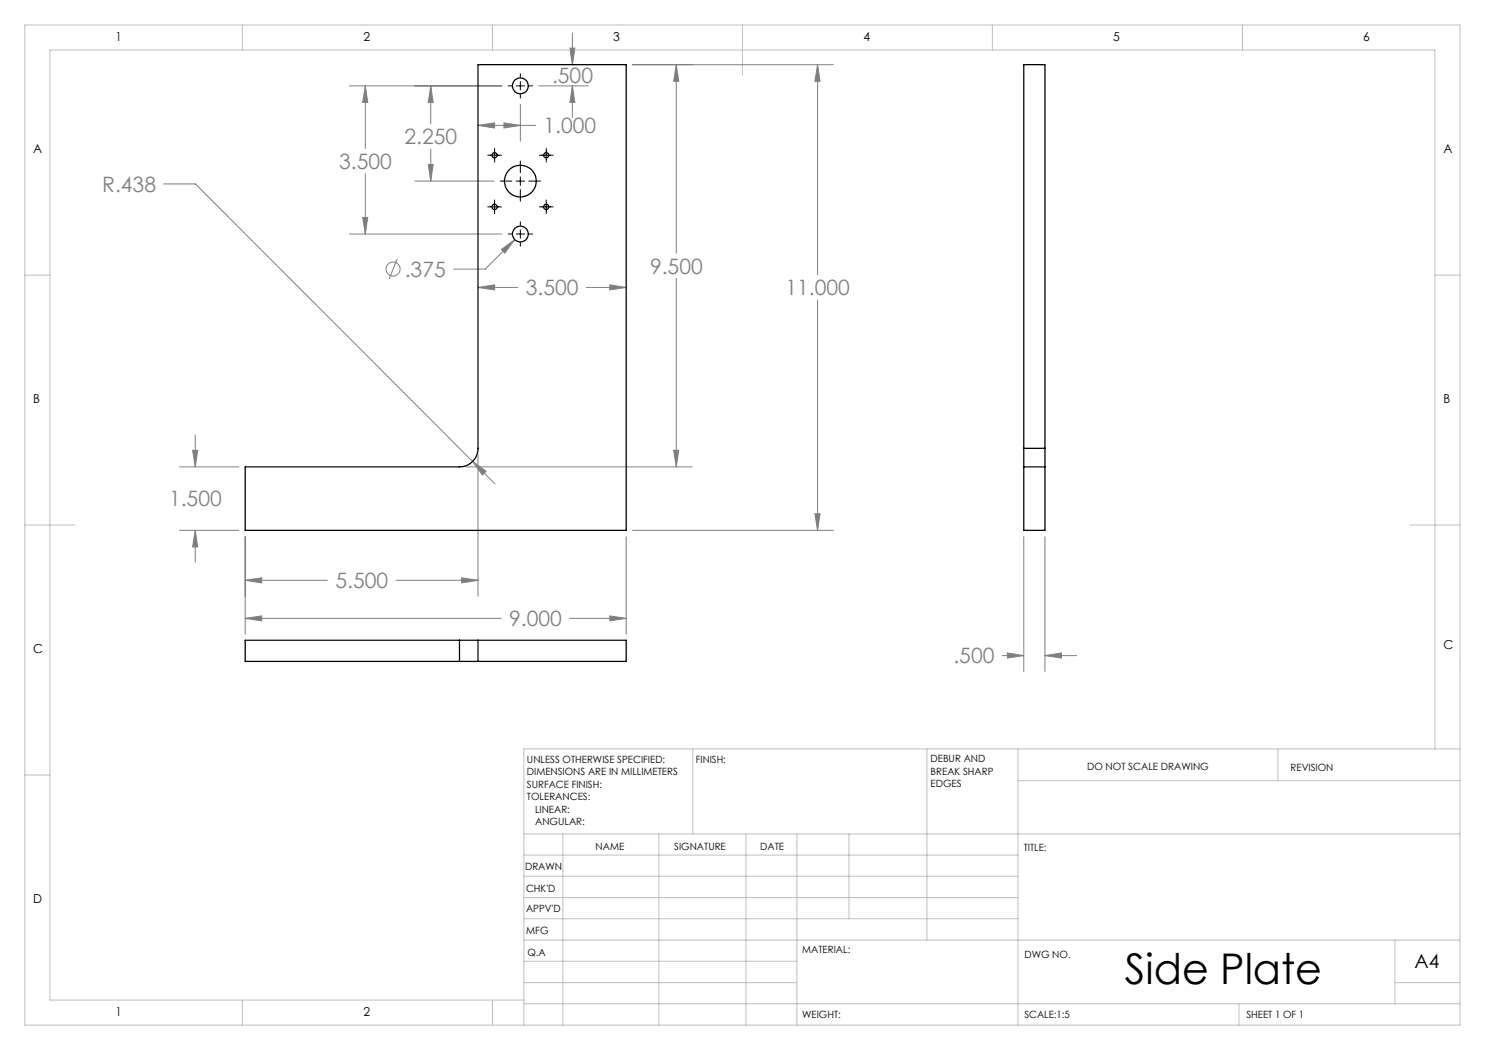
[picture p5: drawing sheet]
<svg xmlns="http://www.w3.org/2000/svg" width="297mm" height="210mm" viewBox="0 0 297 210" stroke-linecap="round" stroke-linejoin="round" font-family="sans-serif">
<g fill="none" stroke="#808080" stroke-width=".2">
<path d="M69.9 17.2h30.5M73.1 17.2l.5 3.3h-1.1zM73.1 17.2v12.5M86.1 17.2l.5 3.3h-.9zM86.1 17.2v7.6M107.8 17.2h9.9M114 9.6h1l-.5 3.3zM114.5 17.2l.5 3.3h-1zM114.5 6.6v6.3M114.5 17.2v6.3M126.5 12.9h40.2M135.3 12.9l.4 3.4h-1z"/>
<path d="M135.3 12.9v37.8M163.5 12.9l.5 3.4h-1zM163.5 12.9v42.1M32.7 36.8h6.4l55.4 55.5M73.1 34.8v12M83 36.2h15.8M85.7 32.9h.9l-.5 3.3zM86.1 29.8v6.4M95.6 25.1l3.3-.5v1zM95.6 25.1h11.5M100.8 24.6l3.3 .5-3.3 .5zM104.1 20.9v7.3"/>
<path d="M69.9 46.8h30.5M72.5 43.5h1.1l-.5 3.3zM79.4 51.8l-1.6 4M95.6 57.5l3.3-.5v1zM95.6 57.5h8M100.3 49.9l2.6-2-1.9 2.7zM102.9 47.9l-5.9 5.9h-6.3M117.3 57.5h7.9M122 57l3.2 .5-3.2 .5zM135.3 55.7v37.7M163.5 60v46.1M35.9 93.4h11.9"/>
<path d="M38.5 90.1h1l-.4 3.3zM39.1 87v6.4M93.2 93.4h45.2M94.5 92.3l2.7 2-.7 .7zM94.5 92.3l4.5 4.5M95.6 90.9v28.3M134.7 90.1h1l-.4 3.3zM35.9 106.1h11.9M39.1 106.1l.4 3.3h-1zM39.1 106.1v6.3M49 116.1l3.4-.5v1zM49 107.3v19.6"/>
<path d="M49 116.1h16.5M79.2 116.1h16.4M92.3 115.6l3.3 .5-3.3 .5zM125.2 107.3v19.6M126.5 106.1h40.2M163 102.8h1l-.5 3.3zM204.8 107.3v27M209 107.3v27M49 123.7l3.4-.5v1zM49 123.7h51.2M113.9 123.7h11.3M122 123.2l3.2 .5-3.2 .5z"/>
<path d="M200.4 131.1h4.4M201.5 130.6l3.3 .5-3.3 .5zM209 131.1l3.3-.5v1zM209 131.1h6.3"/>
<circle cx="78.6" cy="53.8" r="1.4"/>
</g>
<g fill="none" stroke="#000" stroke-width=".2">
<path d="M101.6 17.2h.8M103.2 17.2h1.7M104.1 14.7v.8M104.1 16.3v1.7M104.1 18.9v.7M105.8 17.2h.7M97.5 31h2.8M98.9 29.7v2.7M98.9 40v2.7M100 36.2h2.4M103.2 36.2h1.7M104.1 32.2v2.3"/>
<path d="M104.1 35.4v1.7M104.1 37.9v2.3M105.8 36.2h2.3M107.9 31h2.7M109.3 29.7v2.7M109.3 40v2.7M97.5 41.4h2.8M101.6 46.8h.8M103.2 46.8h1.7M104.1 44.4v.7M104.1 46v1.7M104.1 48.5v.7"/>
<path d="M105.8 46.8h.7M107.9 41.4h2.7"/>
</g>
<g fill="none" stroke="#c0c0c0" stroke-width=".2">
<path d="M5 5h287v200h-287zM48.5 5v5M98.5 5v5M148.5 5v10M198.5 5v5M248.5 5v5M5 55h5M287 55h5M5 105h10M282 105h10M5 155h5M138.6 149.8v17"/>
<path d="M185.4 149.8v38.2M203.6 149.8v55.2M203.6 156.1h88.4M255.6 149.8v6.3M287 149.8v-139.8h-277v190h94.8M292 149.8h-187.2v55.2M104.8 166.8h187.2M104.8 179.5h98.8M104.8 175.3h98.8M104.8 171h98.8M112.6 166.8v38.2M131.8 166.8v38.2"/>
<path d="M149.2 166.8v38.2M159.4 166.8v38.2M169.8 166.8v17M104.8 183.8h98.8M104.8 196.5h54.6M104.8 192.3h54.6M104.8 188h187.2M279 196.5h13M279 188v12.8M48.5 200v5M98.5 200v5M104.8 200.8h187.2"/>
<path d="M247.8 200.8v4.2"/>
</g>
<path d="M163 102.8h1l-.5 3.3zM163.5 12.9l.5 3.4h-1zM49 123.7l3.4-.5v1zM122 123.2l3.2 .5-3.2 .5zM94.5 92.3l2 2.7 .7-.7zM122 57l3.2 .5-3.2 .5zM95.6 57.5l3.3-.5v1zM38.5 90.1h1l-.4 3.3zM39.1 106.1l.4 3.3h-1zM49 116.1l3.4-.5v1zM92.3 115.6l3.3 .5-3.3 .5zM134.7 90.1h1l-.4 3.3zM135.3 12.9l.4 3.4h-1zM100.8 24.6l3.3 .5-3.3 .5zM95.6 25.1l3.3-.5v1zM73.1 17.2l.5 3.3h-1.1zM72.5 43.5h1.1l-.5 3.3zM86.1 17.2l.5 3.3h-.9zM85.7 32.9h.9l-.5 3.3zM100.3 49.9l.7 .7 1.9-2.7zM114.5 17.2l.5 3.3h-1zM114 9.6h1l-.5 3.3zM209 131.1l3.3-.5v1zM201.5 130.6l3.3 .5-3.3 .5z" fill="#808080"/>
<g fill="none" stroke="#000" stroke-width=".25">
<path d="M95.6 12.9h29.6v93.2h-76.2v-12.7h42.9a3.7 3.7 0 0 0 3.7-3.7zM204.8 89.7v3.7M204.8 93.4h4.2M204.8 89.7v-76.8h4.2v76.8M204.8 93.4v12.7h4.2v-12.7M204.8 89.7h4.2M209 89.7v3.7M91.9 132.3h3.7M91.9 128h3.7M91.9 128h-42.9v4.3h42.9M91.9 128v4.3M95.6 128v4.3"/>
<path d="M95.6 128h29.6v4.3h-29.6"/>
<circle cx="104.1" cy="17.2" r="1.58"/>
<circle cx="98.9" cy="31.1" r=".53"/>
<circle cx="104.1" cy="36.2" r="3.2"/>
<circle cx="109.3" cy="31.1" r=".53"/>
<circle cx="98.9" cy="41.4" r=".54"/>
<circle cx="104.1" cy="46.8" r="1.58"/>
<circle cx="109.2" cy="41.4" r=".54"/>
</g>
<text font-size="8.5" x="225" y="196.7">Side Plate</text>
<g font-size="4.2" fill="#808080">
<text x="110.4" y="16.6">.500</text>
<text x="80.9" y="28.9">2.250</text>
<text x="108.7" y="26.7">1.000</text>
<text x="67.8" y="33.8">3.500</text>
<text x="20.5" y="38.4">R.438</text>
<text x="81" y="55.4">.375</text>
<text x="105.2" y="59.1">3.500</text>
<text x="130" y="54.7">9.500</text>
<text x="157.1" y="59.1">11.000</text>
<text x="33.8" y="101.3">1.500</text>
<text x="67.1" y="117.6">5.500</text>
<text x="101.8" y="125.3">9.000</text>
<text x="190.7" y="132.7">.500</text>
</g>
<text font-size="3.9" x="282.9" y="193.6">A4</text>
<g font-size="2.5">
<text x="23.1" y="8.2">1</text>
<text x="72.7" y="8.2">2</text>
<text x="122.7" y="8.2">3</text>
<text x="172.7" y="8.2">4</text>
<text x="222.7" y="8.2">5</text>
<text x="272.7" y="8.2">6</text>
<text x="6.7" y="30.7">A</text>
<text x="288.7" y="30.7">A</text>
<text x="6.7" y="80.7">B</text>
<text x="288.7" y="80.7">B</text>
<text x="6.7" y="130.7">C</text>
<text x="288.7" y="129.7">C</text>
<text x="6.7" y="180.7">D</text>
<text x="23.1" y="203.2">1</text>
<text x="72.7" y="203.2">2</text>
</g>
<g font-size="2">
<text x="105.4" y="152.6">UNLESS OTHERWISE SPECIFIED:</text>
<text x="105.4" y="155.1">DIMENSIONS ARE IN MILLIMETERS</text>
<text x="139.2" y="152.6">FINISH:</text>
<text x="186.1" y="152.5">DEBUR AND</text>
<text x="186.1" y="155">BREAK SHARP</text>
<text x="217.4" y="154">DO NOT SCALE DRAWING</text>
<text x="258.1" y="154.2">REVISION</text>
<text x="105.4" y="157.6">SURFACE FINISH:</text>
<text x="105.4" y="160.1">TOLERANCES:</text>
<text x="186.1" y="157.5">EDGES</text>
<text x="107" y="162.6">LINEAR:</text>
<text x="107" y="165.1">ANGULAR:</text>
<text x="119.1" y="170">NAME</text>
<text x="134.8" y="169.9">SIGNATURE</text>
<text x="152" y="169.9">DATE</text>
<text x="204.8" y="170.2">TITLE:</text>
<text x="105" y="174.1">DRAWN</text>
<text x="105.2" y="178.3">CHK'D</text>
<text x="105.2" y="182.4">APPV'D</text>
<text x="105.3" y="186.8">MFG</text>
<text x="105.5" y="191.1">Q.A</text>
<text x="160.5" y="190.5">MATERIAL:</text>
<text x="204.9" y="191.6">DWG NO.</text>
<text x="160.4" y="203.5">WEIGHT:</text>
<text x="204.9" y="203.6">SCALE:1:5</text>
<text x="249.3" y="203.6">SHEET 1 OF 1</text>
</g>
</svg>
